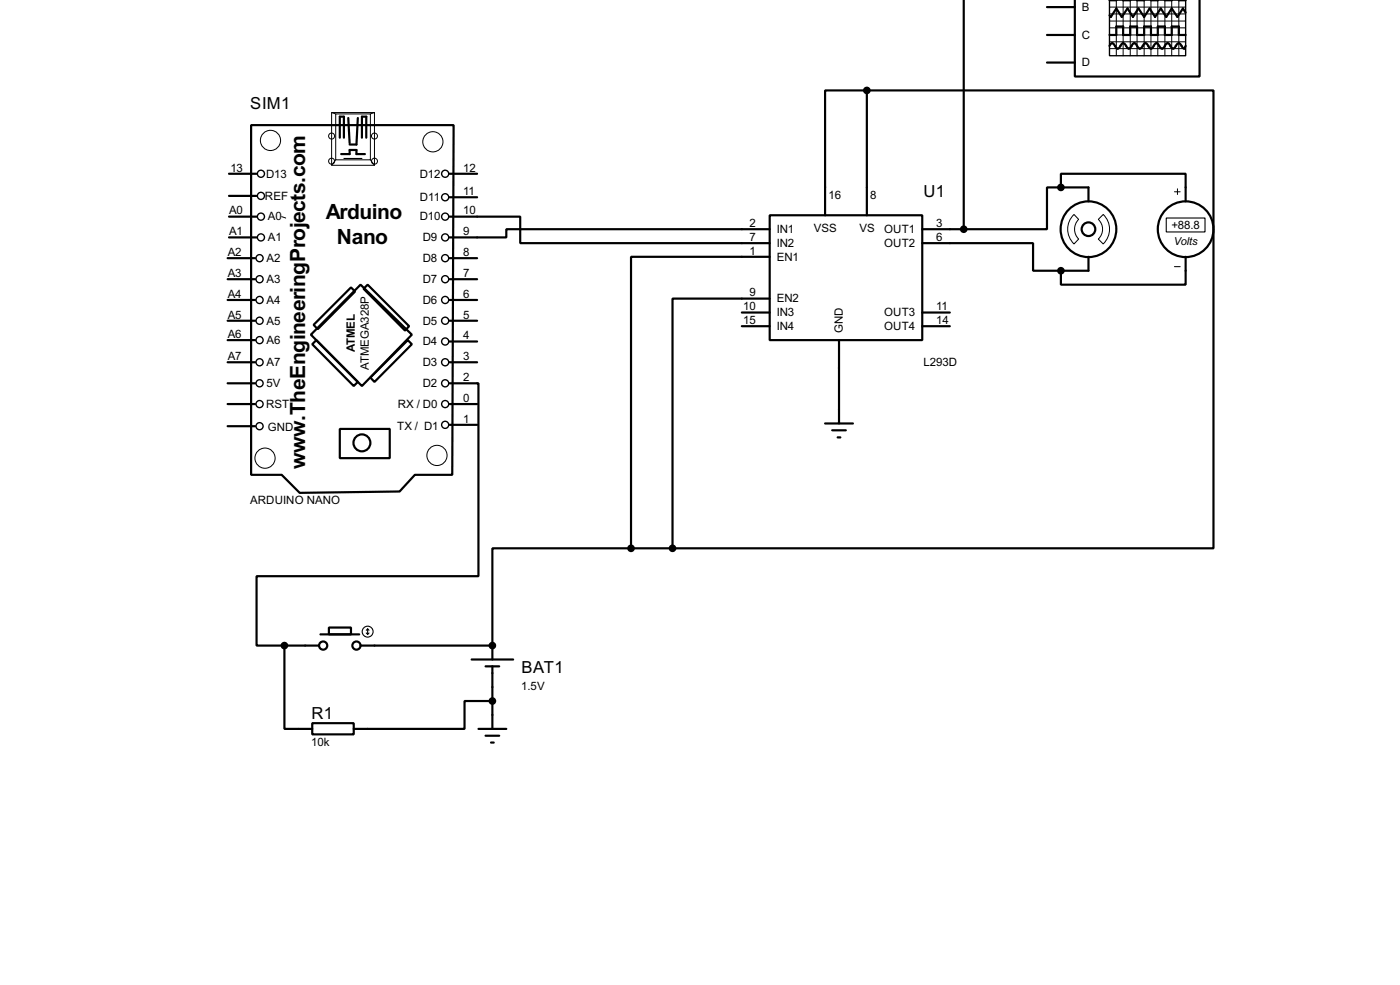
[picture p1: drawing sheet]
<svg xmlns="http://www.w3.org/2000/svg" width="256mm" height="180mm" viewBox="0 0 256 180" stroke-linecap="round" stroke-linejoin="round" font-family="sans-serif">
<g fill="none" stroke="#000" stroke-width=".4">
<path d="M176.6 0v42M196.9 -.1v14.1h22.9v-14M204.5 0v.1h-1.2M205.8 -.1v.2h1.3v-.1M208.3 -.1v.2h1.3v-.1M210.9 -.1v.2h1.2v-.1M213.4 -.1v.2h1.3v-.1M216 -.1v.2h1.2M158.8 16.6h-7.6v22.8M158.8 16.6h63.5v83.8h-99.1M158.8 16.6v22.8M191.8 6.4h5.1"/>
<path d="M191.8 1.3h5.1M191.8 11.5h5.1M203.3 8.4l.2-.4 .3-.1 .2 .1 .5 .8 .3 .1 .2-.1 .5-.8a.6 .6 0 0 1 .9 .5l.4 .4 .2-.1 .5-.8 .3-.1 .3 .1 .5 .8a.6 .6 0 0 0 .8-.5l.5-.4 .2 .1 .5 .8 .3 .1 .2-.1 .5-.8 .3-.1 .2 .1 .3 .4a.54 .54 0 0 0 .7 .4l.5-.8 .3-.1 .3 .1 .5 .8 .2 .1 .3-.1 .2-.4a.54 .54 0 0 1 .8-.4l.5 .8 .3 .1 .2-.5M203.3 6.4h1.2v-1.5h1.3v1.5h1.3v-1.5h1.2v1.5h1.3v-1.5h1.3v1.5h1.2v-1.5h1.3v1.5h1.3v-1.5h1.3v1.5h1.2M217.2 2.3l-.5-.7-1 1.5-1-1.5-1 1.5-1-1.5-1.1 1.5-1-1.5-1 1.5-1-1.5-1 1.5-1-1.5-1.1 1.5-1-1.5-1 1.5-.2-.3M42 39.7h5M42 31.8h5M42 35.9h5M46 22.9h37.1l-.2 64h-6.9l-2.8 3.1-18.3 .2-3.3-3.3h-5.6zM62.3 25.2v-3.8h.7v3.8M62.5 28.2h1.6v-.7h1.2v.7h1.6M63.8 21.6l.3 4.6"/>
<path d="M65.6 21.6l-.3 4.9h-1.2M66.3 25.2v-3.8h.8v3.8M82.4 39.7h12.9v4.8h45.7M82.4 36.1h5M82.4 31.8h5M141 39.4h28v22.9h-28zM194.4 34.3h-2.6v7.7h-15.2M194.4 34.3v-2.5h22.8v5.1M194.4 34.3h5v2.6M41.7 58.7h5.1M41.7 54.9h5.1M41.7 51.1h5.1"/>
<path d="M41.7 47.3h5.1M42 43.5h5M57.5 59.5l6.8-6.9 .8 .8-6.9 6.9zM66.1 52.1l9.4 9.2-9.2 9.4-9.3-9.4zM66.6 52.9l.8-.8 7.6 7.6-.8 .8zM82.4 58.7h5M82.4 54.9h5M82.4 51.1h5M82.4 47.3h5M135.9 57.2h5.1M135.9 59.7h5.1M141 42h-48.2v1.5h-10.4"/>
<path d="M141 54.7h-17.8v45.7M141 47h-25.4v53.4M169 44.5h20.3v5.1h5.1M169 42h7.6M169 57.2h5M169 59.7h5M199.4 47v2.6h-5M217.2 47v5.1h-22.8v-2.5M41.7 74h5.1M41.7 70.2h5.1M41.7 66.3h5.1M41.7 78h5.1"/>
<path d="M41.7 62.3h5.1M57.2 63l.8-.7 7.6 7.6-.8 .8zM62.3 78.5h9.1v5.4h-9.1zM67.9 69.1l6.8-6.8 .8 .7-6.9 6.9zM82.4 70.2h5.3v35.3h-40.7v12.7h5.1M82.4 74h5M82.4 77.8h5M82.4 66.3h5M82.4 62.5h5M151.2 77.5h5.1M152.5 78.8h2.5M153.7 62.3v15.2"/>
<path d="M153.5 80.1h.5M52.1 118.2v15.2h5.1M52.1 118.2h6.4M58.7 116.1h7.1M60.3 114.9h4v1.2h-4zM66.1 118.2h24.1M90.2 118.2v2.5M115.6 100.4h-25.4v17.8M115.6 100.4h7.6M57.2 132.4h7.6v2h-7.6zM86.4 120.7h7.6M87.7 133.4h5.1"/>
<path d="M89 122h2.5M89 134.7h2.5M90 135.9h.5M90.2 128.3h-5.1v5.1h-20.3M90.2 122v11.4"/>
<circle cx="199.4" cy="42" r="5.1"/>
<circle cx="199.4" cy="42" r="1.25"/>
<circle cx="217.2" cy="42" r="5.1"/>
<circle cx="66.3" cy="81.1" r="1.55"/>
<circle cx="59.2" cy="118.2" r=".75"/>
<circle cx="65.3" cy="118.2" r=".75"/>
</g>
<circle cx="90.2" cy="118.2" r=".2" fill="#000"/>
<g fill="none" stroke="#000" stroke-width=".18">
<path d="M204.5 0v10.2M205.8 0v10.2M207.1 0v10.2M208.3 0v10.2M209.6 0v10.2M210.9 0v10.2M212.1 0v10.2M213.4 0v10.2M214.7 0v10.2M216 0v10.2M203.3 1.3h13.9M203.3 .1h13.9"/>
<path d="M203.3 2.6h13.9M203.3 5.1h13.9M203.3 6.4h13.9M203.3 7.7h13.9M203.3 8.9h13.9M203.3 3.9h13.9M51.6 39.7l.8 .2M60.8 20.6h7.8v9.7h-7.8zM60.8 20.6l.7 .3M61.5 20.9h6.4v8.4h-6.4zM61.5 29.3l-.7 1M67.9 29.3l.7 1"/>
<path d="M68.6 20.6l-.7 .3M196.8 39.3l.8 .9a2.54 2.54 0 0 0 0 3.6l-.8 .9a3.7 3.7 0 0 1 0-5.4zM202.1 39.3a3.7 3.7 0 0 1 0 5.4l-.9-.9a2.45 2.45 0 0 0 0-3.6zM215.2 35.1h1M215.7 34.6v1M215.2 48.8h1"/>
<circle cx="49.5" cy="25.7" r="1.85"/>
<circle cx="60.7" cy="24.9" r=".55"/>
<circle cx="60.7" cy="29.5" r=".55"/>
<circle cx="68.6" cy="24.9" r=".55"/>
<circle cx="68.6" cy="29.5" r=".55"/>
<circle cx="79.3" cy="26" r="1.85"/>
<circle cx="48.5" cy="83.9" r="1.85"/>
<circle cx="80" cy="83.4" r="1.85"/>
</g>
<g fill="none" stroke="#000" stroke-width=".25">
<path d="M203.3 -.1v10.3h13.9v-10.2"/>
<circle cx="47.8" cy="39.7" r=".65"/>
<circle cx="47.8" cy="31.8" r=".65"/>
<circle cx="47.8" cy="35.9" r=".65"/>
<circle cx="81.5" cy="39.7" r=".65"/>
<circle cx="81.5" cy="36.1" r=".65"/>
<circle cx="81.5" cy="31.8" r=".65"/>
<circle cx="47.5" cy="47.3" r=".65"/>
<circle cx="47.5" cy="51.1" r=".65"/>
<circle cx="47.5" cy="54.9" r=".65"/>
<circle cx="47.5" cy="58.7" r=".65"/>
<circle cx="47.8" cy="43.5" r=".65"/>
<circle cx="81.5" cy="51.1" r=".65"/>
<circle cx="81.5" cy="58.7" r=".65"/>
<circle cx="81.5" cy="47.3" r=".65"/>
<circle cx="81.5" cy="54.9" r=".65"/>
<circle cx="81.5" cy="43.5" r=".65"/>
<circle cx="47.5" cy="66.3" r=".65"/>
<circle cx="47.5" cy="78" r=".65"/>
<circle cx="47.5" cy="74" r=".65"/>
<circle cx="47.5" cy="62.3" r=".65"/>
<circle cx="47.5" cy="70.2" r=".65"/>
<circle cx="81.5" cy="70.2" r=".65"/>
<circle cx="81.5" cy="62.5" r=".65"/>
<circle cx="81.5" cy="77.8" r=".65"/>
<circle cx="81.5" cy="66.3" r=".65"/>
<circle cx="81.5" cy="74" r=".65"/>
</g>
<g fill="none" stroke="#000" stroke-width=".2">
<path d="M63 29h3.3M213.7 39.9h7.1v2.6h-7.1zM67.1 115.9l.3 .2M67.4 115.1v1M67.4 115.1l-.3 .3M67.4 115.1l.2 .3M67.6 115.9l-.2 .2"/>
<circle cx="67.3" cy="115.6" r="1"/>
</g>
<g fill="#000" stroke="#000" stroke-width=".4">
<circle cx="158.8" cy="16.6" r=".5"/>
<circle cx="194.3" cy="34.3" r=".5"/>
<circle cx="176.5" cy="42" r=".5"/>
<circle cx="194.3" cy="49.6" r=".5"/>
<circle cx="52.1" cy="118.2" r=".5"/>
<circle cx="90.2" cy="118.2" r=".5"/>
<circle cx="115.6" cy="100.4" r=".5"/>
<circle cx="123.2" cy="100.4" r=".5"/>
<circle cx="90.2" cy="128.3" r=".5"/>
</g>
<g font-size="4.3">
<text x="59.7" y="40.2">Arduino</text>
<text x="61.7" y="44.7">Nano</text>
<text x="55.9" y="85.9" transform="rotate(-90 55.9 85.9)">www.TheEngineeringProjects.com</text>
</g>
<g font-size="3.4">
<text x="45.9" y="19.9">SIM1</text>
<text x="169.2" y="36">U1</text>
<text x="95.6" y="123.3">BAT1</text>
<text x="57.1" y="131.6">R1</text>
</g>
<g font-size="2.4">
<text x="198.2" y="2">B</text>
<text x="198.2" y="7.1">C</text>
<text x="198.2" y="12.2">D</text>
<text x="42.2" y="31.4">13</text>
<text x="48.7" y="32.5">D13</text>
<text x="76.9" y="32.5">D12</text>
<text x="84.9" y="35.7">11</text>
<text x="84.9" y="31.4">12</text>
<text x="42" y="39.3">A0</text>
<text x="48.5" y="36.6">REF</text>
<text x="49.1" y="40.4">A0</text>
<text x="76.9" y="40.4">D10</text>
<text x="76.9" y="36.8">D11</text>
<text x="84.9" y="39.3">10</text>
<text x="137.3" y="41.6">2</text>
<text x="151.8" y="36.5">16</text>
<text x="159.4" y="36.5">8</text>
<text x="171.5" y="41.6">3</text>
<text x="214.6" y="41.9">+88.8</text>
<text x="41.7" y="46.9">A2</text>
<text x="42" y="43">A1</text>
<text x="48.8" y="48">A2</text>
<text x="49.1" y="44.1">A1</text>
<text x="77.4" y="44.1">D9</text>
<text x="77.4" y="48">D8</text>
<text x="84.9" y="46.9">8</text>
<text x="84.9" y="43">9</text>
<text x="137.3" y="44.1">7</text>
<text x="137.3" y="46.6">1</text>
<text x="142.3" y="42.7">IN1</text>
<text x="142.3" y="45.2">IN2</text>
<text x="142.3" y="47.7">EN1</text>
<text x="149.1" y="42.6">VSS</text>
<text x="157.4" y="42.6">VS</text>
<text x="162" y="42.7">OUT1</text>
<text x="162" y="45.2">OUT2</text>
<text x="171.5" y="44.1">6</text>
<text x="41.7" y="50.7">A3</text>
<text x="48.8" y="51.8">A3</text>
<text x="77.4" y="51.8">D7</text>
<text x="84.9" y="50.7">7</text>
<text x="41.7" y="58.3">A5</text>
<text x="41.7" y="54.5">A4</text>
<text x="48.8" y="59.4">A5</text>
<text x="48.8" y="55.6">A4</text>
<text x="77.4" y="55.6">D6</text>
<text x="77.4" y="59.4">D5</text>
<text x="84.9" y="58.3">5</text>
<text x="84.9" y="54.5">6</text>
<text x="136.2" y="56.8">10</text>
<text x="136.2" y="59.3">15</text>
<text x="137.3" y="54.3">9</text>
<text x="142.3" y="57.9">IN3</text>
<text x="142.3" y="55.4">EN2</text>
<text x="162" y="57.9">OUT3</text>
<text x="171.5" y="56.8">11</text>
<text x="171.5" y="59.3">14</text>
<text x="41.7" y="61.9">A6</text>
<text x="41.7" y="65.9">A7</text>
<text x="48.8" y="63">A6</text>
<text x="65" y="64.5" transform="rotate(-90 65 64.5)">ATMEL</text>
<text x="77.4" y="63.2">D4</text>
<text x="84.9" y="65.9">3</text>
<text x="84.9" y="62.1">4</text>
<text x="142.3" y="60.4">IN4</text>
<text x="154.4" y="61" transform="rotate(-90 154.4 61)">GND</text>
<text x="162" y="60.4">OUT4</text>
<text x="48.8" y="70.9">5V</text>
<text x="48.8" y="67">A7</text>
<text x="67.6" y="67.8" transform="rotate(-90 67.6 67.8)">ATMEGA328P</text>
<text x="77.4" y="67">D3</text>
<text x="77.4" y="70.9">D2</text>
<text x="84.9" y="69.8">2</text>
<text x="169.2" y="66.9">L293D</text>
<text x="48.7" y="74.7">RST</text>
<text x="72.9" y="74.7">RX / D0</text>
<text x="84.9" y="73.6">0</text>
<text x="84.9" y="77.4">1</text>
<text x="49" y="79">GND</text>
<text x="72.7" y="78.7">TX / D1</text>
<text x="45.8" y="92.3">ARDUINO NANO</text>
<text x="95.5" y="126.2">1.5V</text>
<text x="57" y="136.5">10k</text>
</g>
<text font-size="2.3" x="215" y="44.9">Volts</text>
</svg>
